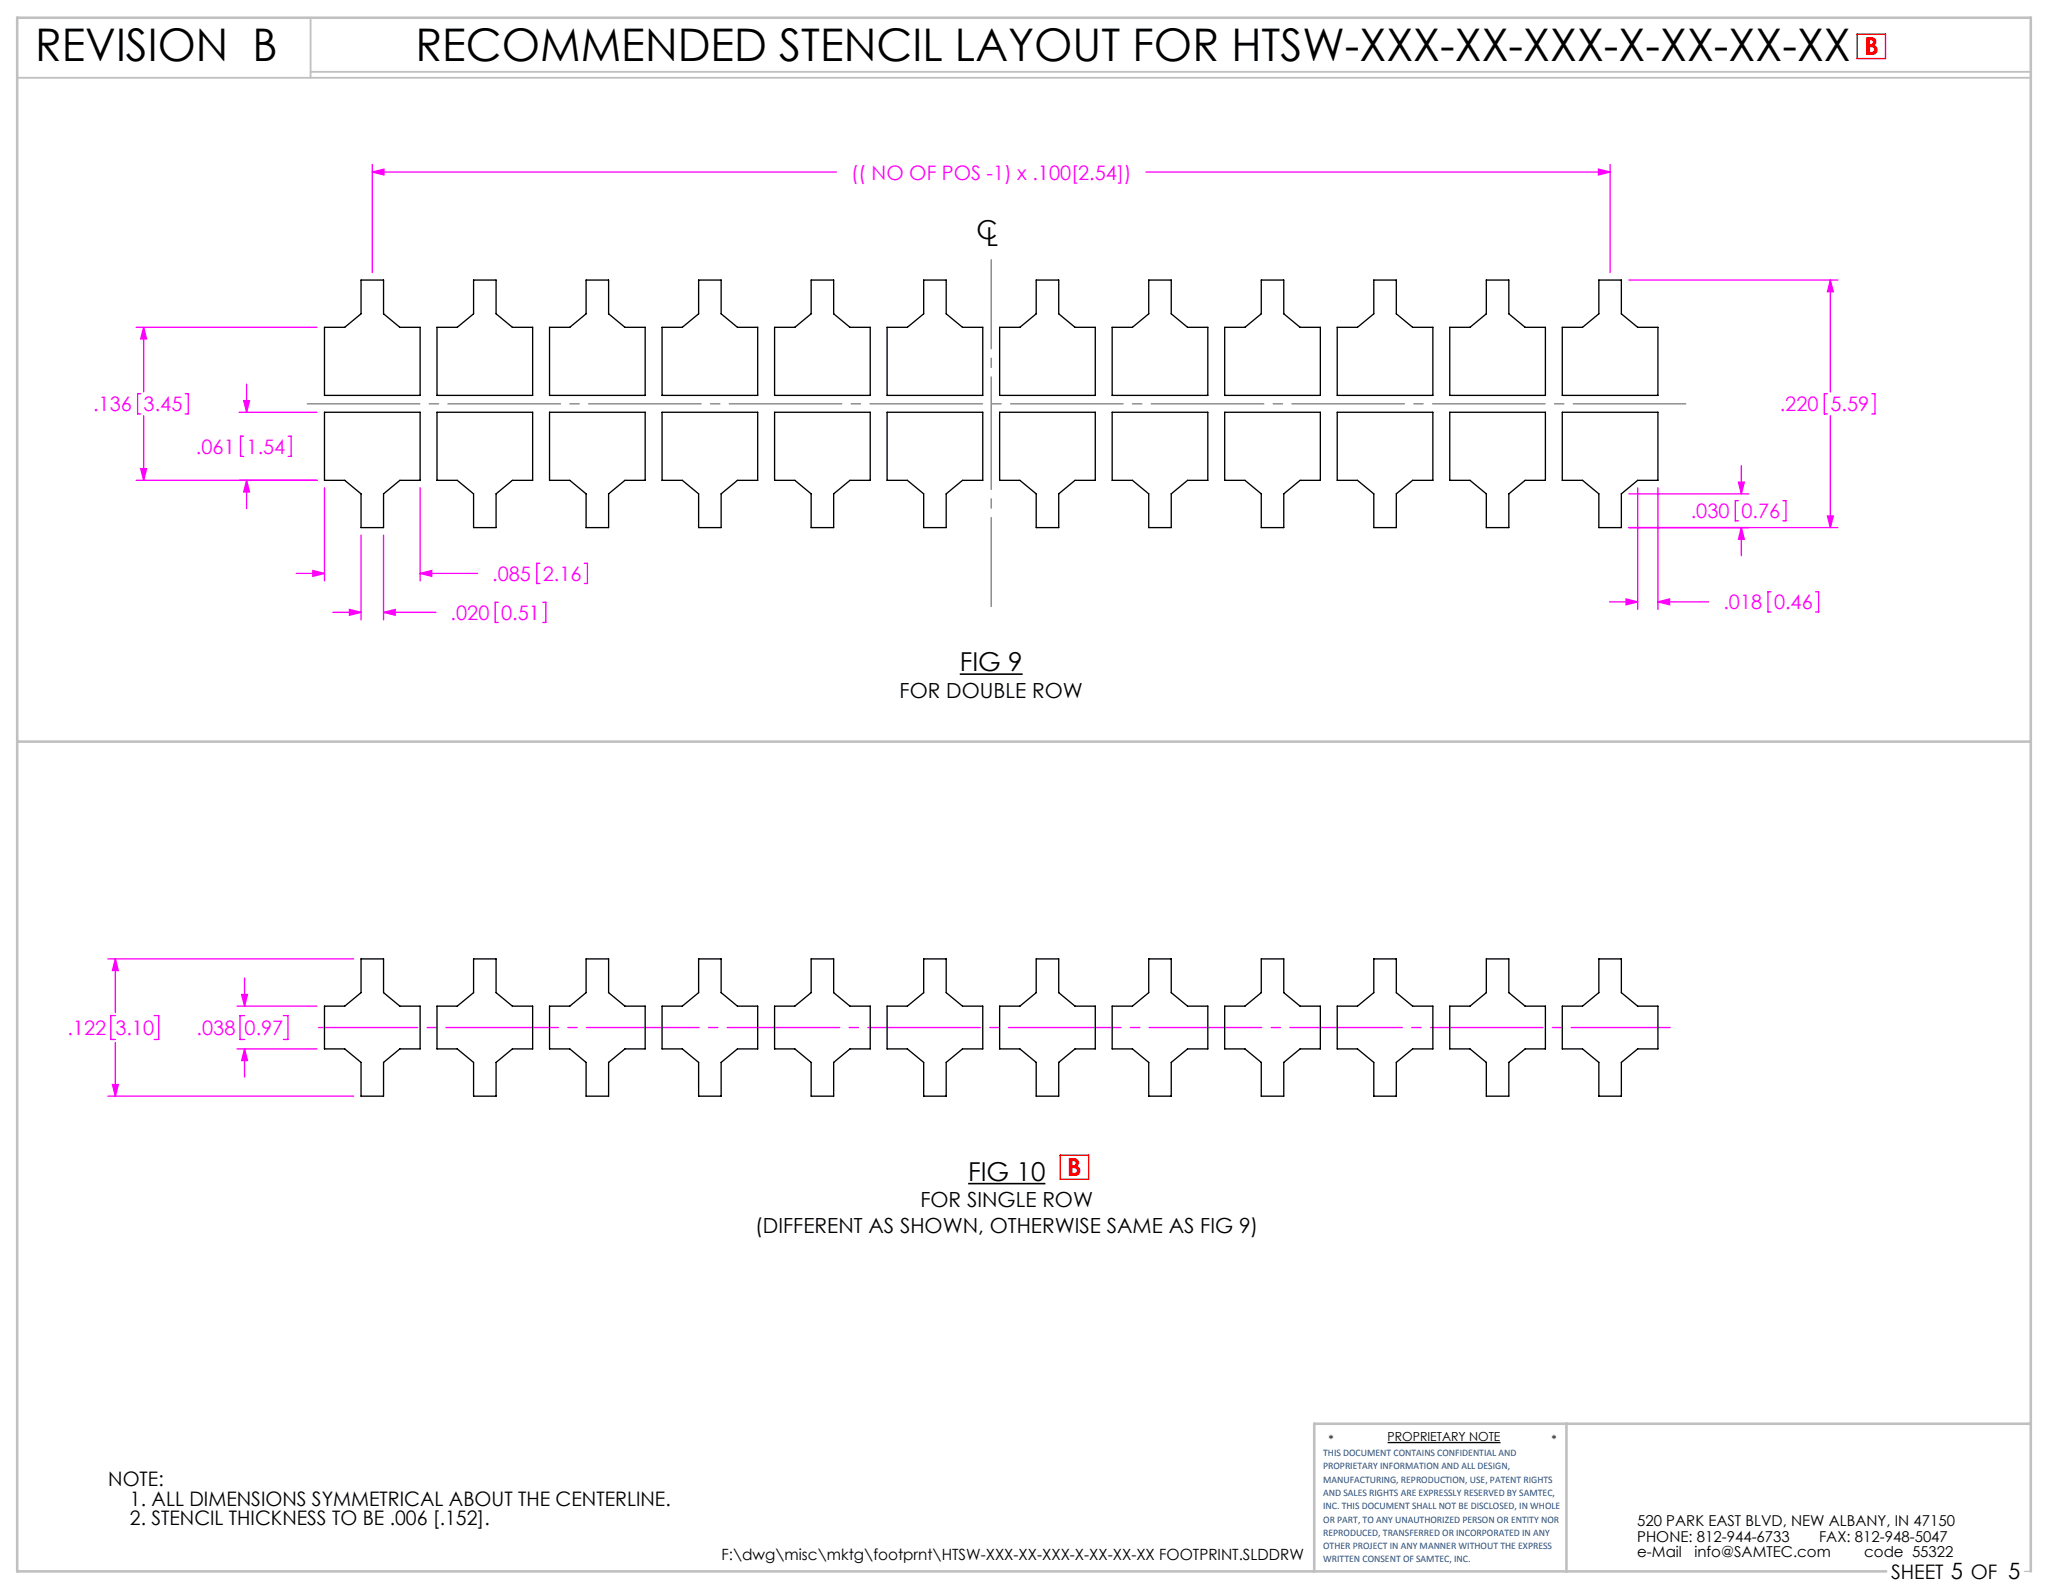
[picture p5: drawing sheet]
<svg xmlns="http://www.w3.org/2000/svg" width="279mm" height="216mm" viewBox="0 0 279 216" stroke-linecap="round" stroke-linejoin="round" font-family="sans-serif">
<path d="M187.9 195.4h15.3" fill="none" stroke="#000" stroke-width=".18"/>
<path d="M274.2 212.8h.8" fill="none" stroke="#c0c0c0" stroke-width=".18"/>
<path d="M2.3 10.5h272.7M42.1 2.4v8.1M42.1 9.7h232.9" fill="none" stroke="#c0c0c0" stroke-width=".25"/>
<path d="M2.3 100.4h272.7M212.2 192.8v20M275 192.8h-97v20M255.5 212.8h-253.2v-210.4h272.7v210.4" fill="none" stroke="#c0c0c0" stroke-width=".35"/>
<path d="M130 91.3h8.5M131.1 160.3h10.5" fill="none" stroke="#000" stroke-width=".21"/>
<g fill="none" stroke="#f0f" stroke-width=".18">
<path d="M50.4 23.3l1.6-.4v.8zM50.4 22.3v14.6M50.4 23.3h62.9M155.2 23.3h62.9M216.5 22.9l1.6 .4-1.6 .4zM218.1 22.3v14.6M220.6 37.9h28.3M247.9 37.9v15.2M247.9 37.9l.4 1.6h-.8zM18.4 44.3h24.5M19 53.3h-.4v2.8h.4M19.5 44.3v8.8"/>
<path d="M19.5 56.3v8.8M19.5 44.3l.3 1.6h-.7zM25.1 53.3h.4v2.8h-.4M32.4 55.8h10.5M33 59.1h-.4v2.7h.4M33 54.3h.8l-.4 1.5zM33.4 52v3.8M39 59.1h.4v2.7h-.4M247.5 53.3h-.4v2.8h.4M247.9 56.3v15.2M253.5 53.3h.4v2.8h-.4M18.4 65.1h24.5"/>
<path d="M19.1 63.5h.7l-.3 1.6zM33.4 65.1v3.8M33.4 65.1l.4 1.5h-.8zM40.1 77.7h3.8M42.4 77.3l1.5 .4-1.5 .4zM43.9 66.1v12.6M48.9 72.5v11.5M51.9 72.5v11.5M56.9 66.1v12.6M56.9 77.7h7.8M56.9 77.7l1.6-.4v.8zM73.1 76.3h-.4v2.7h.4"/>
<path d="M79.1 76.3h.5v2.7h-.5M220.6 71.5h28.3M220.6 66.9h16.3M221.8 66.1v16.4M224.5 66.1v16.4M235.4 67.8h-.4v2.7h.4M235.4 65.3h.8l-.4 1.6zM235.8 63.1v3.8M235.8 71.5v3.8M235.8 71.5l.4 1.5h-.8zM241.5 67.8h.4v2.7h-.4M247.5 69.9h.8l-.4 1.6z"/>
<path d="M45.1 82.9h3.8M47.3 82.5l1.6 .4-1.6 .4zM51.9 82.9h7.1M51.9 82.9l1.6-.4v.8zM67.5 81.6h-.4v2.7h.4M73.5 81.6h.4v2.7h-.4M218 81.5h3.8M220.2 81.1l1.6 .4-1.6 .4zM224.5 81.5h6.9M224.5 81.5l1.6-.4v.8zM239.9 80.2h-.5v2.7h.5M245.9 80.2h.4v2.7h-.4"/>
<path d="M14.6 129.9h33.3M15.6 137.6h-.6v3.2h.6M15.6 129.9v7.2M15.6 129.9l.4 1.6h-.8zM20.9 137.6h.6v3.2h-.6M32.1 136.3h10.8M32.7 134.7h.8l-.4 1.6zM33.1 137.6h-.6v3.2h.6M33.1 132.5v3.8M38.4 137.6h.6v3.2h-.6M14.6 148.5h33.3M15.2 146.9h.8l-.4 1.6z"/>
<path d="M15.6 141.2v7.3M32.1 142.1h10.8M33.1 142.1v3.8M33.1 142.1l.4 1.5h-.8z"/>
</g>
<path d="M228.9 54.7h-187.8" fill="none" stroke="#808080" stroke-width=".18" stroke-dasharray="15.2 1.3 1.3 1.3" stroke-dashoffset="-.6"/>
<path d="M134.2 35.2v47" fill="none" stroke="#808080" stroke-width=".18" stroke-dasharray="15.2 1.3 1.3 1.3" stroke-dashoffset="3.2"/>
<path d="M43.2 139.2h183" fill="none" stroke="#f0f" stroke-width=".18" stroke-dasharray="15.2 1.3 1.3 1.3" stroke-dashoffset="1.8"/>
<path d="M251.5 4.6h3.9v3.3h-3.9zM143.6 156.5h3.8v3.2h-3.8z" fill="none" stroke="#f00" stroke-width=".18"/>
<g fill="#f0f">
<path d="M50.4 23.3l1.6-.4v.8zM216.5 22.9l1.6 .4-1.6 .4z"/>
<path d="M56.9 77.7l1.6-.4v.8zM42.4 77.3l1.5 .4-1.5 .4zM19.5 44.3l.3 1.6h-.7zM19.1 63.5h.7l-.3 1.6zM33 54.3h.8l-.4 1.5zM33.4 65.1l.4 1.5h-.8zM47.3 82.5l1.6 .4-1.6 .4zM51.9 82.9l1.6-.4v.8zM220.2 81.1l1.6 .4-1.6 .4zM224.5 81.5l1.6-.4v.8zM235.8 71.5l.4 1.5h-.8zM235.4 65.3h.8l-.4 1.6zM247.9 37.9l.4 1.6h-.8zM247.5 69.9h.8l-.4 1.6zM15.2 146.9h.8l-.4 1.6zM15.6 129.9l.4 1.6h-.8zM32.7 134.7h.8l-.4 1.6zM33.1 142.1l.4 1.5h-.8z"/>
</g>
<g fill="none" stroke="#000" stroke-width=".18">
<path d="M48.9 37.9h3v4.6l2.3 1.8h2.7v9.3h-13v-9.3h2.8l2.2-1.8zM64.1 37.9h3.1v4.6l2.2 1.8h2.7v9.3h-12.9v-9.3h2.7l2.2-1.8zM79.4 37.9h3v4.6l2.2 1.8h2.8v9.3h-13v-9.3h2.8l2.2-1.8zM94.6 37.9h3.1v4.6l2.2 1.8h2.7v9.3h-12.9v-9.3h2.7l2.2-1.8zM109.9 37.9h3v4.6l2.2 1.8h2.8v9.3h-13v-9.3h2.7l2.3-1.8zM125.1 37.9h3v4.6l2.3 1.8h2.7v9.3h-13v-9.3h2.8l2.2-1.8zM140.3 37.9h3.1v4.6l2.2 1.8h2.7v9.3h-12.9v-9.3h2.7l2.2-1.8zM155.6 37.9h3v4.6l2.2 1.8h2.8v9.3h-13v-9.3h2.8l2.2-1.8zM170.8 37.9h3.1v4.6l2.2 1.8h2.7v9.3h-12.9v-9.3h2.7l2.2-1.8zM186.1 37.9h3v4.6l2.2 1.8h2.8v9.3h-13v-9.3h2.7l2.3-1.8zM201.3 37.9h3v4.6l2.3 1.8h2.7v9.3h-13v-9.3h2.8l2.2-1.8zM216.5 37.9h3.1v4.6l2.2 1.8h2.7v9.3h-12.9v-9.3h2.7l2.2-1.8z"/>
<path d="M43.9 55.8h13v9.3h-2.7l-2.3 1.8v4.6h-3v-4.6l-2.2-1.8h-2.8zM59.2 55.8h12.9v9.3h-2.7l-2.2 1.8v4.6h-3.1v-4.6l-2.2-1.8h-2.7zM74.4 55.8h13v9.3h-2.8l-2.2 1.8v4.6h-3v-4.6l-2.2-1.8h-2.8zM89.7 55.8h12.9v9.3h-2.7l-2.2 1.8v4.6h-3.1v-4.6l-2.2-1.8h-2.7zM104.9 55.8h13v9.3h-2.8l-2.2 1.8v4.6h-3v-4.6l-2.3-1.8h-2.7zM120.1 55.8h13v9.3h-2.7l-2.3 1.8v4.6h-3v-4.6l-2.2-1.8h-2.8zM135.4 55.8h12.9v9.3h-2.7l-2.2 1.8v4.6h-3.1v-4.6l-2.2-1.8h-2.7zM150.6 55.8h13v9.3h-2.8l-2.2 1.8v4.6h-3v-4.6l-2.2-1.8h-2.8zM165.9 55.8h12.9v9.3h-2.7l-2.2 1.8v4.6h-3.1v-4.6l-2.2-1.8h-2.7zM181.1 55.8h13v9.3h-2.8l-2.2 1.8v4.6h-3v-4.6l-2.3-1.8h-2.7zM196.3 55.8h13v9.3h-2.7l-2.3 1.8v4.6h-3v-4.6l-2.2-1.8h-2.8zM211.6 55.8h12.9v9.3h-2.7l-2.2 1.8v4.6h-3.1v-4.6l-2.2-1.8h-2.7z"/>
<path d="M48.9 129.9h3v4.5l2.3 1.9h2.7v5.8h-2.7l-2.3 1.8v4.6h-3v-4.6l-2.2-1.8h-2.8v-5.8h2.8l2.2-1.9zM64.1 129.9h3.1v4.5l2.2 1.9h2.7v5.8h-2.7l-2.2 1.8v4.6h-3.1v-4.6l-2.2-1.8h-2.7v-5.8h2.7l2.2-1.9zM79.4 129.9h3v4.5l2.2 1.9h2.8v5.8h-2.8l-2.2 1.8v4.6h-3v-4.6l-2.2-1.8h-2.8v-5.8h2.8l2.2-1.9zM94.6 129.9h3.1v4.5l2.2 1.9h2.7v5.8h-2.7l-2.2 1.8v4.6h-3.1v-4.6l-2.2-1.8h-2.7v-5.8h2.7l2.2-1.9zM109.9 129.9h3v4.5l2.2 1.9h2.8v5.8h-2.8l-2.2 1.8v4.6h-3v-4.6l-2.3-1.8h-2.7v-5.8h2.7l2.3-1.9zM125.1 129.9h3v4.5l2.3 1.9h2.7v5.8h-2.7l-2.3 1.8v4.6h-3v-4.6l-2.2-1.8h-2.8v-5.8h2.8l2.2-1.9zM140.3 129.9h3.1v4.5l2.2 1.9h2.7v5.8h-2.7l-2.2 1.8v4.6h-3.1v-4.6l-2.2-1.8h-2.7v-5.8h2.7l2.2-1.9zM155.6 129.9h3v4.5l2.2 1.9h2.8v5.8h-2.8l-2.2 1.8v4.6h-3v-4.6l-2.2-1.8h-2.8v-5.8h2.8l2.2-1.9zM170.8 129.9h3.1v4.5l2.2 1.9h2.7v5.8h-2.7l-2.2 1.8v4.6h-3.1v-4.6l-2.2-1.8h-2.7v-5.8h2.7l2.2-1.9zM186.1 129.9h3v4.5l2.2 1.9h2.8v5.8h-2.8l-2.2 1.8v4.6h-3v-4.6l-2.3-1.8h-2.7v-5.8h2.7l2.3-1.9zM201.3 129.9h3v4.5l2.3 1.9h2.7v5.8h-2.7l-2.3 1.8v4.6h-3v-4.6l-2.2-1.8h-2.8v-5.8h2.8l2.2-1.9zM216.5 129.9h3.1v4.5l2.2 1.9h2.7v5.8h-2.7l-2.2 1.8v4.6h-3.1v-4.6l-2.2-1.8h-2.7v-5.8h2.7l2.2-1.9z"/>
</g>
<g font-size="6.1">
<text x="4.8" y="8.2">REVISION B</text>
<text x="56.3" y="8.3">RECOMMENDED STENCIL LAYOUT FOR HTSW-XXX-XX-XXX-X-XX-XX-XX</text>
</g>
<g font-size="3.5">
<text x="132.3" y="32.4">C</text>
<text x="133.6" y="33.4">L</text>
<text x="130" y="90.9">FIG 9</text>
<text x="131.1" y="159.9">FIG 10</text>
</g>
<g font-size="3.4" fill="#f00">
<text x="252.5" y="7.4">B</text>
<text x="144.5" y="159.3">B</text>
</g>
<g font-size="2.8">
<text x="121.8" y="94.5">FOR DOUBLE ROW</text>
<text x="102.3" y="167">(DIFFERENT AS SHOWN, OTHERWISE SAME AS FIG 9)</text>
<text x="124.7" y="163.5">FOR SINGLE ROW</text>
</g>
<g font-size="2.7" fill="#f0f">
<text x="115.3" y="24.3">(( NO OF POS -1) x .100[2.54])</text>
<text x="12.6" y="55.7">.136</text>
<text x="19.5" y="55.7">3.45</text>
<text x="241" y="55.7">.220</text>
<text x="247.9" y="55.7">5.59</text>
<text x="26.5" y="61.5">.061</text>
<text x="33.4" y="61.5">1.54</text>
<text x="229" y="70.2">.030</text>
<text x="235.8" y="70.2">0.76</text>
<text x="61" y="84">.020</text>
<text x="66.7" y="78.7">.085</text>
<text x="67.9" y="84">0.51</text>
<text x="73.5" y="78.7">2.16</text>
<text x="233.4" y="82.5">.018</text>
<text x="240.3" y="82.5">0.46</text>
<text x="9.1" y="140.2">.122</text>
<text x="15.6" y="140.2">3.10</text>
<text x="26.6" y="140.2">.038</text>
<text x="33.1" y="140.2">0.97</text>
</g>
<g font-size="2.7">
<text x="14.7" y="201.3">NOTE:</text>
<text x="17.6" y="204">1. ALL DIMENSIONS SYMMETRICAL ABOUT THE CENTERLINE.</text>
<text x="17.6" y="206.6">2. STENCIL THICKNESS TO BE .006 [.152].</text>
<text x="256.1" y="213.9">SHEET 5 OF 5</text>
</g>
<text font-size="2.1" x="97.7" y="211.3">F:\dwg\misc\mktg\footprnt\HTSW-XXX-XX-XXX-X-XX-XX-XX FOOTPRINT.SLDDRW</text>
<g font-size="2">
<text x="221.7" y="206.6">520 PARK EAST BLVD, NEW ALBANY, IN 47150</text>
<text x="221.7" y="208.8">PHONE: 812-944-6733</text>
<text x="246.4" y="208.8">FAX: 812-948-5047</text>
<text x="221.7" y="211">e-Mail</text>
<text x="229.5" y="211">info@SAMTEC.com</text>
<text x="252.5" y="211">code 55322</text>
</g>
<g font-size="1.7">
<text x="179.9" y="195.6">*</text>
<text x="187.9" y="195.2">PROPRIETARY NOTE</text>
<text x="210.1" y="195.6">*</text>
</g>
<g font-size="1.4" fill="#1f497d">
<text x="179.2" y="197.2">THIS DOCUMENT CONTAINS CONFIDENTIAL AND</text>
<text x="179.2" y="199">PROPRIETARY INFORMATION AND ALL DESIGN,</text>
<text x="179.2" y="200.8">MANUFACTURING, REPRODUCTION, USE, PATENT RIGHTS</text>
<text x="179.2" y="202.6">AND SALES RIGHTS ARE EXPRESSLY RESERVED BY SAMTEC,</text>
<text x="179.2" y="204.4">INC. THIS DOCUMENT SHALL NOT BE DISCLOSED, IN WHOLE</text>
<text x="179.2" y="206.2">OR PART, TO ANY UNAUTHORIZED PERSON OR ENTITY NOR</text>
<text x="179.2" y="208">REPRODUCED, TRANSFERRED OR INCORPORATED IN ANY</text>
<text x="179.2" y="209.8">OTHER PROJECT IN ANY MANNER WITHOUT THE EXPRESS</text>
<text x="179.2" y="211.6">WRITTEN CONSENT OF SAMTEC, INC.</text>
</g>
</svg>
